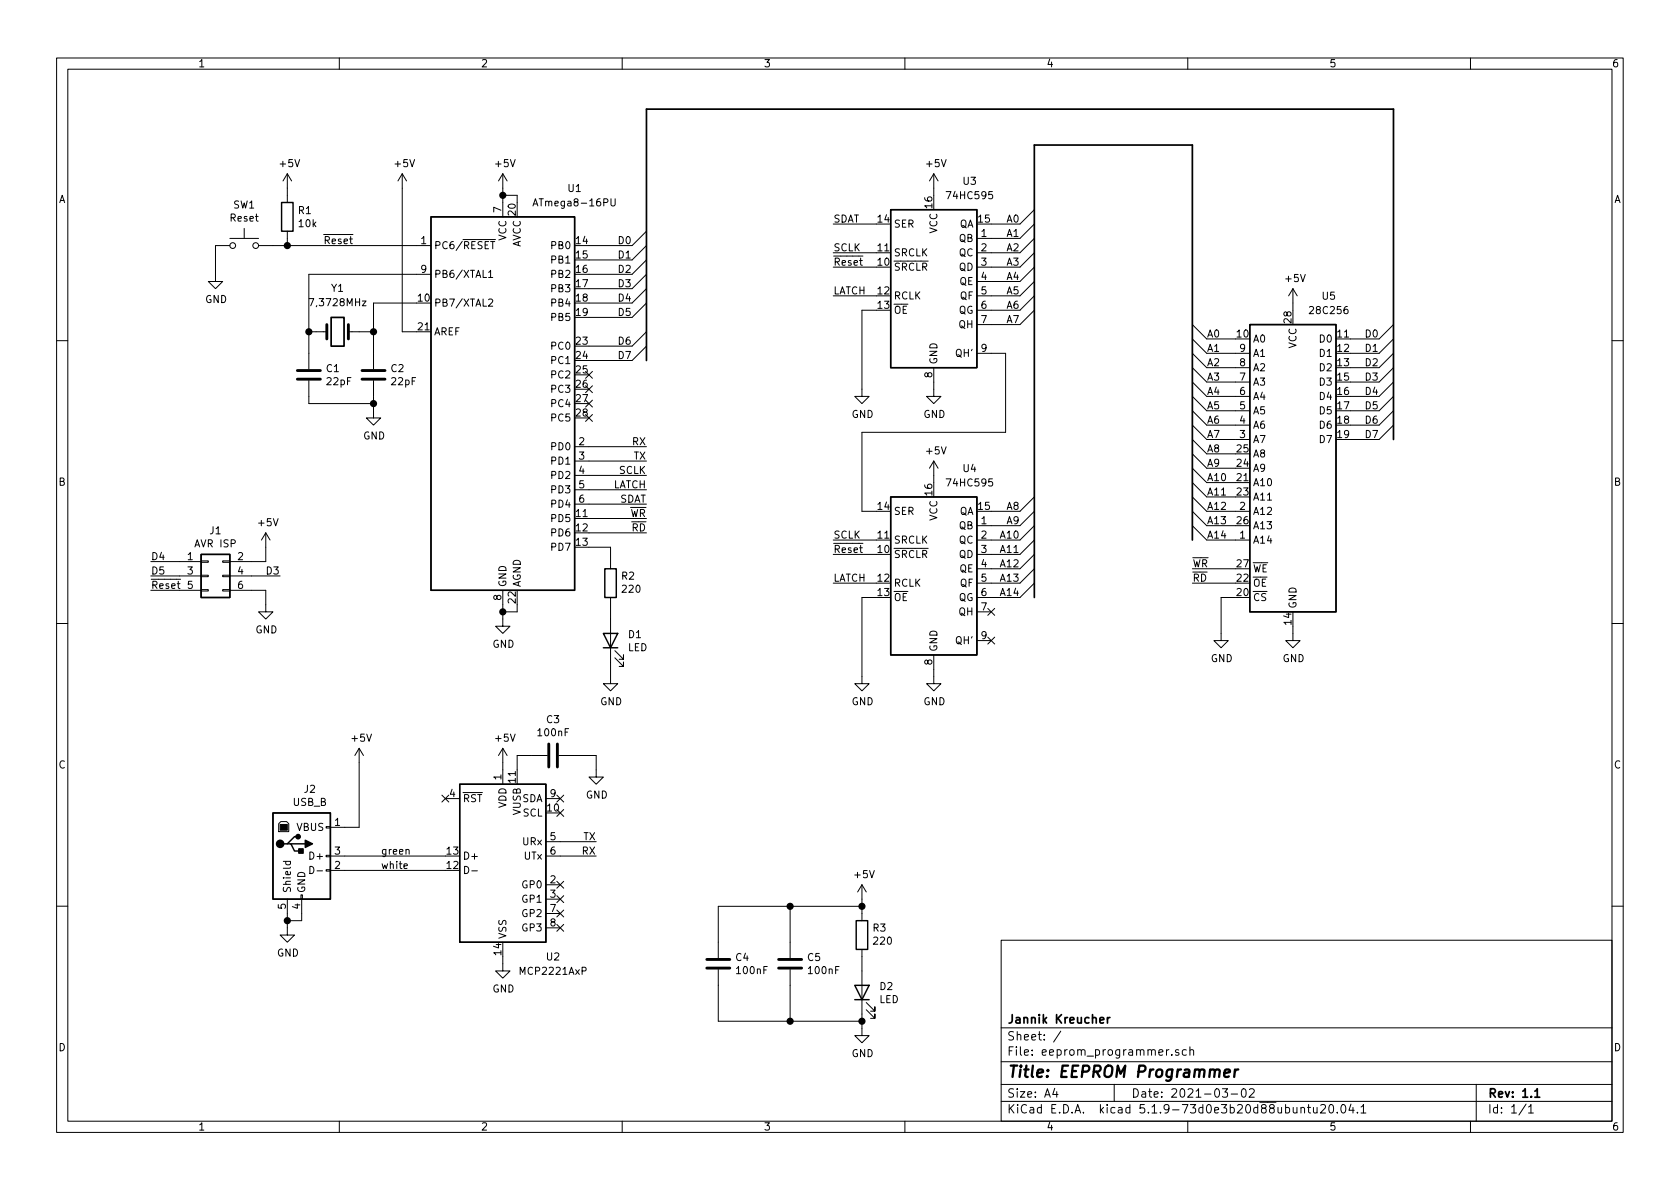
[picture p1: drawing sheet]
EESchema Schematic File Version 4
EELAYER 30 0
EELAYER END
$Descr A4 11693 8268
encoding utf-8
Sheet 1 1
Title "EEPROM Programmer"
Date "2021-03-02"
Rev "1.1"
Comp "Jannik Kreucher"
Comment1 ""
Comment2 ""
Comment3 ""
Comment4 ""
$EndDescr
$Comp
L MCU_Microchip_ATmega:ATmega8-16PU U1
U 1 1
P 3500 2800
F 0 "U1" H 4000 4300 50  0000 C CNN
F 1 "ATmega8-16PU" H 4000 4200 50  0000 C CNN
F 2 "Package_DIP:DIP-28_W7.62mm_LongPads" H 3500 2800 50  0001 C CIN
F 3 "http://ww1.microchip.com/downloads/en/DeviceDoc/atmel-2486-8-bit-avr-microcontroller-atmega8_l_datasheet.pdf" H 3500 2800 50  0001 C CNN
	1    3500 2800
	1    0    0    -1  
$EndComp
$Comp
L power:GND #PWR01
U 1 1
P 1500 1900
F 0 "#PWR01" H 1500 1650 50  0001 C CNN
F 1 "GND" H 1505 1727 50  0000 C CNN
F 2 "" H 1500 1900 50  0001 C CNN
F 3 "" H 1500 1900 50  0001 C CNN
	1    1500 1900
	1    0    0    -1  
$EndComp
$Comp
L power:+5V #PWR09
U 1 1
P 3500 1300
F 0 "#PWR09" H 3500 1150 50  0001 C CNN
F 1 "+5V" H 3515 1473 50  0000 C CNN
F 2 "" H 3500 1300 50  0001 C CNN
F 3 "" H 3500 1300 50  0001 C CNN
	1    3500 1300
	1    0    0    -1  
$EndComp
Wire Wire Line
	3500 1300 3500 1350
Wire Wire Line
	3600 1400 3600 1350
Wire Wire Line
	3600 1350 3500 1350
Connection ~ 3500 1350
Wire Wire Line
	3500 1350 3500 1400
$Comp
L power:+5V #PWR08
U 1 1
P 2800 1300
F 0 "#PWR08" H 2800 1150 50  0001 C CNN
F 1 "+5V" H 2815 1473 50  0000 C CNN
F 2 "" H 2800 1300 50  0001 C CNN
F 3 "" H 2800 1300 50  0001 C CNN
	1    2800 1300
	1    0    0    -1  
$EndComp
Wire Wire Line
	2800 1300 2800 2300
Wire Wire Line
	2800 2300 2900 2300
$Comp
L Switch:SW_Push SW1
U 1 1
P 1700 1700
F 0 "SW1" H 1700 1985 50  0000 C CNN
F 1 "Reset" H 1700 1894 50  0000 C CNN
F 2 "Button_Switch_THT:SW_PUSH_6mm" H 1700 1900 50  0001 C CNN
F 3 "~" H 1700 1900 50  0001 C CNN
	1    1700 1700
	1    0    0    -1  
$EndComp
$Comp
L Device:R R1
U 1 1
P 2000 1500
F 0 "R1" H 2070 1546 50  0000 L CNN
F 1 "10k" H 2070 1455 50  0000 L CNN
F 2 "Resistor_THT:R_Axial_DIN0207_L6.3mm_D2.5mm_P10.16mm_Horizontal" V 1930 1500 50  0001 C CNN
F 3 "~" H 2000 1500 50  0001 C CNN
	1    2000 1500
	1    0    0    -1  
$EndComp
$Comp
L power:+5V #PWR04
U 1 1
P 2000 1300
F 0 "#PWR04" H 2000 1150 50  0001 C CNN
F 1 "+5V" H 2015 1473 50  0000 C CNN
F 2 "" H 2000 1300 50  0001 C CNN
F 3 "" H 2000 1300 50  0001 C CNN
	1    2000 1300
	1    0    0    -1  
$EndComp
Wire Wire Line
	2000 1300 2000 1350
Wire Wire Line
	2000 1650 2000 1700
Wire Wire Line
	1500 1900 1500 1700
$Comp
L power:GND #PWR010
U 1 1
P 3500 4300
F 0 "#PWR010" H 3500 4050 50  0001 C CNN
F 1 "GND" H 3505 4127 50  0000 C CNN
F 2 "" H 3500 4300 50  0001 C CNN
F 3 "" H 3500 4300 50  0001 C CNN
	1    3500 4300
	1    0    0    -1  
$EndComp
Wire Wire Line
	3500 4200 3500 4250
Wire Wire Line
	3600 4200 3600 4250
Wire Wire Line
	3600 4250 3500 4250
Connection ~ 3500 4250
Wire Wire Line
	3500 4250 3500 4300
Entry Wire Line
	4400 1700 4500 1600
Entry Wire Line
	4400 1800 4500 1700
Entry Wire Line
	4400 1900 4500 1800
Entry Wire Line
	4400 2000 4500 1900
Entry Wire Line
	4400 2100 4500 2000
Entry Wire Line
	4400 2200 4500 2100
Entry Wire Line
	4400 2400 4500 2300
Entry Wire Line
	4400 2500 4500 2400
Text Label 4400 1700 2    50   ~ 0
D0
Text Label 4400 1800 2    50   ~ 0
D1
Text Label 4400 1900 2    50   ~ 0
D2
Text Label 4400 2000 2    50   ~ 0
D3
Text Label 4400 2100 2    50   ~ 0
D4
Text Label 4400 2200 2    50   ~ 0
D5
Text Label 4400 2400 2    50   ~ 0
D6
Text Label 4400 2500 2    50   ~ 0
D7
$Comp
L Memory_EEPROM:28C256 U5
U 1 1
P 9000 3250
F 0 "U5" H 9250 4450 50  0000 C CNN
F 1 "28C256" H 9250 4350 50  0000 C CNN
F 2 "zif:DIP-28_W15.24mm_ZIF_LongPads" H 9000 3250 50  0001 C CNN
F 3 "http://ww1.microchip.com/downloads/en/DeviceDoc/doc0006.pdf" H 9000 3250 50  0001 C CNN
	1    9000 3250
	1    0    0    -1  
$EndComp
$Comp
L 74xx:74HC595 U3
U 1 1
P 6500 1950
F 0 "U3" H 6750 2650 50  0000 C CNN
F 1 "74HC595" H 6750 2550 50  0000 C CNN
F 2 "Package_DIP:DIP-16_W7.62mm_LongPads" H 6500 1950 50  0001 C CNN
F 3 "http://www.ti.com/lit/ds/symlink/sn74hc595.pdf" H 6500 1950 50  0001 C CNN
	1    6500 1950
	1    0    0    -1  
$EndComp
$Comp
L power:+5V #PWR017
U 1 1
P 6500 1300
F 0 "#PWR017" H 6500 1150 50  0001 C CNN
F 1 "+5V" H 6515 1473 50  0000 C CNN
F 2 "" H 6500 1300 50  0001 C CNN
F 3 "" H 6500 1300 50  0001 C CNN
	1    6500 1300
	1    0    0    -1  
$EndComp
$Comp
L power:GND #PWR018
U 1 1
P 6500 2700
F 0 "#PWR018" H 6500 2450 50  0001 C CNN
F 1 "GND" H 6505 2527 50  0000 C CNN
F 2 "" H 6500 2700 50  0001 C CNN
F 3 "" H 6500 2700 50  0001 C CNN
	1    6500 2700
	1    0    0    -1  
$EndComp
Wire Wire Line
	6500 2650 6500 2700
Wire Wire Line
	6500 1300 6500 1350
$Comp
L 74xx:74HC595 U4
U 1 1
P 6500 3950
F 0 "U4" H 6750 4650 50  0000 C CNN
F 1 "74HC595" H 6750 4550 50  0000 C CNN
F 2 "Package_DIP:DIP-16_W7.62mm_LongPads" H 6500 3950 50  0001 C CNN
F 3 "http://www.ti.com/lit/ds/symlink/sn74hc595.pdf" H 6500 3950 50  0001 C CNN
	1    6500 3950
	1    0    0    -1  
$EndComp
$Comp
L power:+5V #PWR019
U 1 1
P 6500 3300
F 0 "#PWR019" H 6500 3150 50  0001 C CNN
F 1 "+5V" H 6515 3473 50  0000 C CNN
F 2 "" H 6500 3300 50  0001 C CNN
F 3 "" H 6500 3300 50  0001 C CNN
	1    6500 3300
	1    0    0    -1  
$EndComp
$Comp
L power:GND #PWR020
U 1 1
P 6500 4700
F 0 "#PWR020" H 6500 4450 50  0001 C CNN
F 1 "GND" H 6505 4527 50  0000 C CNN
F 2 "" H 6500 4700 50  0001 C CNN
F 3 "" H 6500 4700 50  0001 C CNN
	1    6500 4700
	1    0    0    -1  
$EndComp
Wire Wire Line
	6500 4650 6500 4700
Wire Wire Line
	6500 3300 6500 3350
Wire Wire Line
	6900 2450 7000 2450
Wire Wire Line
	7000 2450 7000 3000
Wire Wire Line
	7000 3000 6000 3000
Wire Wire Line
	6000 3000 6000 3550
Wire Wire Line
	6000 3550 6100 3550
Entry Wire Line
	7100 1550 7200 1450
Text Label 7100 1550 2    50   ~ 0
A0
Wire Wire Line
	7100 1550 6900 1550
Entry Wire Line
	7100 1650 7200 1550
Text Label 7100 1650 2    50   ~ 0
A1
Wire Wire Line
	7100 1650 6900 1650
Entry Wire Line
	7100 1750 7200 1650
Text Label 7100 1750 2    50   ~ 0
A2
Wire Wire Line
	7100 1750 6900 1750
Entry Wire Line
	7100 1850 7200 1750
Text Label 7100 1850 2    50   ~ 0
A3
Wire Wire Line
	7100 1850 6900 1850
Entry Wire Line
	7100 1950 7200 1850
Text Label 7100 1950 2    50   ~ 0
A4
Wire Wire Line
	7100 1950 6900 1950
Entry Wire Line
	7100 2050 7200 1950
Text Label 7100 2050 2    50   ~ 0
A5
Wire Wire Line
	7100 2050 6900 2050
Entry Wire Line
	7100 2150 7200 2050
Text Label 7100 2150 2    50   ~ 0
A6
Wire Wire Line
	7100 2150 6900 2150
Entry Wire Line
	7100 2250 7200 2150
Text Label 7100 2250 2    50   ~ 0
A7
Wire Wire Line
	7100 2250 6900 2250
Entry Wire Line
	7100 3550 7200 3450
Text Label 7100 3550 2    50   ~ 0
A8
Wire Wire Line
	7100 3550 6900 3550
Entry Wire Line
	7100 3650 7200 3550
Text Label 7100 3650 2    50   ~ 0
A9
Wire Wire Line
	7100 3650 6900 3650
Entry Wire Line
	7100 3750 7200 3650
Text Label 7100 3750 2    50   ~ 0
A10
Wire Wire Line
	7100 3750 6900 3750
Entry Wire Line
	7100 3850 7200 3750
Text Label 7100 3850 2    50   ~ 0
A11
Wire Wire Line
	7100 3850 6900 3850
Entry Wire Line
	7100 3950 7200 3850
Text Label 7100 3950 2    50   ~ 0
A12
Wire Wire Line
	7100 3950 6900 3950
Entry Wire Line
	7100 4050 7200 3950
Text Label 7100 4050 2    50   ~ 0
A13
Wire Wire Line
	7100 4050 6900 4050
Entry Wire Line
	7100 4150 7200 4050
Text Label 7100 4150 2    50   ~ 0
A14
Wire Wire Line
	7100 4150 6900 4150
NoConn ~ 6900 4250
NoConn ~ 6900 4450
$Comp
L power:GND #PWR016
U 1 1
P 6000 4700
F 0 "#PWR016" H 6000 4450 50  0001 C CNN
F 1 "GND" H 6005 4527 50  0000 C CNN
F 2 "" H 6000 4700 50  0001 C CNN
F 3 "" H 6000 4700 50  0001 C CNN
	1    6000 4700
	1    0    0    -1  
$EndComp
$Comp
L power:GND #PWR015
U 1 1
P 6000 2700
F 0 "#PWR015" H 6000 2450 50  0001 C CNN
F 1 "GND" H 6005 2527 50  0000 C CNN
F 2 "" H 6000 2700 50  0001 C CNN
F 3 "" H 6000 2700 50  0001 C CNN
	1    6000 2700
	1    0    0    -1  
$EndComp
Wire Wire Line
	6000 2700 6000 2150
Wire Wire Line
	6000 2150 6100 2150
Wire Wire Line
	6000 4700 6000 4150
Wire Wire Line
	6000 4150 6100 4150
Text Label 5800 1550 0    50   ~ 0
SDAT
Wire Wire Line
	5800 1550 6100 1550
Wire Wire Line
	6100 1750 5800 1750
Wire Wire Line
	6100 1850 5800 1850
Text Label 5800 1750 0    50   ~ 0
SCLK
Wire Wire Line
	1900 1700 2000 1700
Text Label 5800 1850 0    50   ~ 0
~Reset
Wire Wire Line
	6100 2050 5800 2050
Text Label 5800 2050 0    50   ~ 0
LATCH
Wire Wire Line
	6100 3750 5800 3750
Wire Wire Line
	6100 3850 5800 3850
Text Label 5800 3750 0    50   ~ 0
SCLK
Text Label 5800 3850 0    50   ~ 0
~Reset
Wire Wire Line
	6100 4050 5800 4050
Text Label 5800 4050 0    50   ~ 0
LATCH
Entry Wire Line
	8400 2350 8300 2250
Text Label 8400 2350 0    50   ~ 0
A0
Wire Wire Line
	8400 2350 8600 2350
Entry Wire Line
	8400 2450 8300 2350
Text Label 8400 2450 0    50   ~ 0
A1
Wire Wire Line
	8400 2450 8600 2450
Entry Wire Line
	8400 2550 8300 2450
Text Label 8400 2550 0    50   ~ 0
A2
Wire Wire Line
	8400 2550 8600 2550
Entry Wire Line
	8400 2650 8300 2550
Text Label 8400 2650 0    50   ~ 0
A3
Wire Wire Line
	8400 2650 8600 2650
Entry Wire Line
	8400 2750 8300 2650
Text Label 8400 2750 0    50   ~ 0
A4
Wire Wire Line
	8400 2750 8600 2750
Entry Wire Line
	8400 2850 8300 2750
Text Label 8400 2850 0    50   ~ 0
A5
Wire Wire Line
	8400 2850 8600 2850
Entry Wire Line
	8400 2950 8300 2850
Text Label 8400 2950 0    50   ~ 0
A6
Wire Wire Line
	8400 2950 8600 2950
Entry Wire Line
	8400 3050 8300 2950
Text Label 8400 3050 0    50   ~ 0
A7
Wire Wire Line
	8400 3050 8600 3050
Entry Wire Line
	8400 3150 8300 3050
Text Label 8400 3150 0    50   ~ 0
A8
Wire Wire Line
	8400 3150 8600 3150
Entry Wire Line
	8400 3250 8300 3150
Text Label 8400 3250 0    50   ~ 0
A9
Wire Wire Line
	8400 3250 8600 3250
Entry Wire Line
	8400 3350 8300 3250
Text Label 8400 3350 0    50   ~ 0
A10
Wire Wire Line
	8400 3350 8600 3350
Entry Wire Line
	8400 3450 8300 3350
Text Label 8400 3450 0    50   ~ 0
A11
Wire Wire Line
	8400 3450 8600 3450
Entry Wire Line
	8400 3550 8300 3450
Text Label 8400 3550 0    50   ~ 0
A12
Wire Wire Line
	8400 3550 8600 3550
Entry Wire Line
	8400 3650 8300 3550
Text Label 8400 3650 0    50   ~ 0
A13
Wire Wire Line
	8400 3650 8600 3650
Entry Wire Line
	8400 3750 8300 3650
Text Label 8400 3750 0    50   ~ 0
A14
Wire Wire Line
	8400 3750 8600 3750
Entry Wire Line
	9600 2350 9700 2250
Entry Wire Line
	9600 2450 9700 2350
Entry Wire Line
	9600 2550 9700 2450
Entry Wire Line
	9600 2650 9700 2550
Entry Wire Line
	9600 2750 9700 2650
Entry Wire Line
	9600 2850 9700 2750
Entry Wire Line
	9600 2950 9700 2850
Entry Wire Line
	9600 3050 9700 2950
Wire Wire Line
	9600 2350 9400 2350
Wire Wire Line
	9400 2450 9600 2450
Wire Wire Line
	9600 2550 9400 2550
Wire Wire Line
	9400 2650 9600 2650
Wire Wire Line
	9600 2750 9400 2750
Wire Wire Line
	9400 2850 9600 2850
Wire Wire Line
	9600 2950 9400 2950
Wire Wire Line
	9400 3050 9600 3050
Text Label 9600 2350 2    50   ~ 0
D0
Text Label 9600 2450 2    50   ~ 0
D1
Text Label 9600 2550 2    50   ~ 0
D2
Text Label 9600 2650 2    50   ~ 0
D3
Text Label 9600 2750 2    50   ~ 0
D4
Text Label 9600 2850 2    50   ~ 0
D5
Text Label 9600 2950 2    50   ~ 0
D6
Text Label 9600 3050 2    50   ~ 0
D7
$Comp
L power:+5V #PWR022
U 1 1
P 9000 2100
F 0 "#PWR022" H 9000 1950 50  0001 C CNN
F 1 "+5V" H 9015 2273 50  0000 C CNN
F 2 "" H 9000 2100 50  0001 C CNN
F 3 "" H 9000 2100 50  0001 C CNN
	1    9000 2100
	1    0    0    -1  
$EndComp
$Comp
L power:GND #PWR023
U 1 1
P 9000 4400
F 0 "#PWR023" H 9000 4150 50  0001 C CNN
F 1 "GND" H 9005 4227 50  0000 C CNN
F 2 "" H 9000 4400 50  0001 C CNN
F 3 "" H 9000 4400 50  0001 C CNN
	1    9000 4400
	1    0    0    -1  
$EndComp
$Comp
L power:GND #PWR021
U 1 1
P 8500 4400
F 0 "#PWR021" H 8500 4150 50  0001 C CNN
F 1 "GND" H 8505 4227 50  0000 C CNN
F 2 "" H 8500 4400 50  0001 C CNN
F 3 "" H 8500 4400 50  0001 C CNN
	1    8500 4400
	1    0    0    -1  
$EndComp
Wire Wire Line
	8600 4150 8500 4150
Wire Wire Line
	8500 4150 8500 4400
Wire Wire Line
	9000 4350 9000 4400
Wire Wire Line
	9000 2100 9000 2150
Wire Wire Line
	8600 3950 8300 3950
Wire Wire Line
	8600 4050 8300 4050
Text Label 8300 3950 0    50   ~ 0
~WR
Text Label 8300 4050 0    50   ~ 0
~RD
Wire Bus Line
	7200 1000 8300 1000
$Comp
L Interface_USB:MCP2221AxP U2
U 1 1
P 3500 6050
F 0 "U2" H 3850 5450 50  0000 C CNN
F 1 "MCP2221AxP" H 3850 5350 50  0000 C CNN
F 2 "Package_DIP:DIP-14_W7.62mm_LongPads" H 3500 7050 50  0001 C CNN
F 3 "http://ww1.microchip.com/downloads/en/DeviceDoc/20005565B.pdf" H 3500 6750 50  0001 C CNN
	1    3500 6050
	1    0    0    -1  
$EndComp
NoConn ~ 3900 6150
NoConn ~ 3900 6250
NoConn ~ 3900 6350
NoConn ~ 3900 6450
$Comp
L power:GND #PWR012
U 1 1
P 3500 6700
F 0 "#PWR012" H 3500 6450 50  0001 C CNN
F 1 "GND" H 3505 6527 50  0000 C CNN
F 2 "" H 3500 6700 50  0001 C CNN
F 3 "" H 3500 6700 50  0001 C CNN
	1    3500 6700
	1    0    0    -1  
$EndComp
$Comp
L power:+5V #PWR011
U 1 1
P 3500 5300
F 0 "#PWR011" H 3500 5150 50  0001 C CNN
F 1 "+5V" H 3515 5473 50  0000 C CNN
F 2 "" H 3500 5300 50  0001 C CNN
F 3 "" H 3500 5300 50  0001 C CNN
	1    3500 5300
	1    0    0    -1  
$EndComp
$Comp
L power:GND #PWR013
U 1 1
P 4150 5350
F 0 "#PWR013" H 4150 5100 50  0001 C CNN
F 1 "GND" H 4155 5177 50  0000 C CNN
F 2 "" H 4150 5350 50  0001 C CNN
F 3 "" H 4150 5350 50  0001 C CNN
	1    4150 5350
	1    0    0    -1  
$EndComp
$Comp
L Device:C C3
U 1 1
P 3850 5250
F 0 "C3" V 3598 5250 50  0000 C CNN
F 1 "100nF" V 3689 5250 50  0000 C CNN
F 2 "Capacitor_THT:C_Disc_D3.0mm_W2.0mm_P2.50mm" H 3888 5100 50  0001 C CNN
F 3 "~" H 3850 5250 50  0001 C CNN
	1    3850 5250
	0    1    1    0   
$EndComp
Wire Wire Line
	3500 5300 3500 5350
Wire Wire Line
	3600 5350 3600 5250
Wire Wire Line
	3600 5250 3700 5250
Wire Wire Line
	4150 5250 4150 5350
Wire Wire Line
	4000 5250 4150 5250
NoConn ~ 3900 5550
NoConn ~ 3900 5650
NoConn ~ 3100 5550
Wire Wire Line
	3500 6650 3500 6700
$Comp
L Connector:USB_B J2
U 1 1
P 2100 5950
F 0 "J2" H 2157 6417 50  0000 C CNN
F 1 "USB_B" H 2157 6326 50  0000 C CNN
F 2 "Connector_USB:USB_B_Lumberg_2411_02_Horizontal" H 2250 5900 50  0001 C CNN
F 3 " ~" H 2250 5900 50  0001 C CNN
	1    2100 5950
	1    0    0    -1  
$EndComp
$Comp
L power:+5V #PWR06
U 1 1
P 2500 5300
F 0 "#PWR06" H 2500 5150 50  0001 C CNN
F 1 "+5V" H 2515 5473 50  0000 C CNN
F 2 "" H 2500 5300 50  0001 C CNN
F 3 "" H 2500 5300 50  0001 C CNN
	1    2500 5300
	1    0    0    -1  
$EndComp
Wire Wire Line
	2400 5950 3100 5950
Wire Wire Line
	3100 6050 2400 6050
Wire Wire Line
	2400 5750 2500 5750
Wire Wire Line
	2500 5750 2500 5300
$Comp
L power:GND #PWR05
U 1 1
P 2000 6450
F 0 "#PWR05" H 2000 6200 50  0001 C CNN
F 1 "GND" H 2005 6277 50  0000 C CNN
F 2 "" H 2000 6450 50  0001 C CNN
F 3 "" H 2000 6450 50  0001 C CNN
	1    2000 6450
	1    0    0    -1  
$EndComp
Wire Wire Line
	2000 6350 2000 6400
Wire Wire Line
	2100 6350 2100 6400
Wire Wire Line
	2100 6400 2000 6400
Connection ~ 2000 6400
Wire Wire Line
	2000 6400 2000 6450
Wire Wire Line
	3900 5850 4150 5850
Wire Wire Line
	3900 5950 4150 5950
Text Label 4150 5850 2    50   ~ 0
TX
Text Label 4150 5950 2    50   ~ 0
RX
Text Label 2650 5950 0    50   ~ 0
green
Text Label 2650 6050 0    50   ~ 0
white
Wire Wire Line
	4100 3100 4500 3100
Wire Wire Line
	4100 3200 4500 3200
Text Label 4500 3100 2    50   ~ 0
RX
Text Label 4500 3200 2    50   ~ 0
TX
Connection ~ 2000 1700
Wire Wire Line
	4100 1700 4400 1700
Wire Wire Line
	4100 1800 4400 1800
Wire Wire Line
	4100 1900 4400 1900
Wire Wire Line
	4100 2000 4400 2000
Wire Wire Line
	4100 2100 4400 2100
Wire Wire Line
	4100 2200 4400 2200
Wire Bus Line
	4500 750  9700 750 
Wire Wire Line
	4100 3500 4500 3500
Wire Wire Line
	4100 3300 4500 3300
Text Label 4500 3500 2    50   ~ 0
SDAT
Text Label 4500 3300 2    50   ~ 0
SCLK
Wire Wire Line
	4100 3400 4500 3400
Wire Wire Line
	4100 3600 4500 3600
Text Label 4500 3400 2    50   ~ 0
LATCH
Text Label 4500 3600 2    50   ~ 0
~WR
Text Label 4500 3700 2    50   ~ 0
~RD
Wire Wire Line
	4100 3700 4500 3700
Text Label 2250 1700 0    50   ~ 0
~Reset
Wire Wire Line
	2000 1700 2900 1700
$Comp
L Device:R R2
U 1 1
P 4250 4050
F 0 "R2" H 4180 4004 50  0000 R CNN
F 1 "220" H 4180 4095 50  0000 R CNN
F 2 "Resistor_THT:R_Axial_DIN0207_L6.3mm_D2.5mm_P10.16mm_Horizontal" V 4180 4050 50  0001 C CNN
F 3 "~" H 4250 4050 50  0001 C CNN
	1    4250 4050
	-1   0    0    1   
$EndComp
$Comp
L Device:LED D1
U 1 1
P 4250 4450
F 0 "D1" V 4289 4332 50  0000 R CNN
F 1 "LED" V 4198 4332 50  0000 R CNN
F 2 "LED_THT:LED_D5.0mm" H 4250 4450 50  0001 C CNN
F 3 "~" H 4250 4450 50  0001 C CNN
	1    4250 4450
	0    -1   -1   0   
$EndComp
$Comp
L power:GND #PWR014
U 1 1
P 4250 4700
F 0 "#PWR014" H 4250 4450 50  0001 C CNN
F 1 "GND" H 4255 4527 50  0000 C CNN
F 2 "" H 4250 4700 50  0001 C CNN
F 3 "" H 4250 4700 50  0001 C CNN
	1    4250 4700
	1    0    0    -1  
$EndComp
Wire Wire Line
	4250 4700 4250 4600
Wire Wire Line
	4250 3800 4100 3800
Wire Wire Line
	4250 3900 4250 3800
Wire Wire Line
	4250 4300 4250 4200
NoConn ~ 4100 2600
NoConn ~ 4100 2700
NoConn ~ 4100 2800
NoConn ~ 4100 2900
$Comp
L Connector_Generic:Conn_02x03_Odd_Even J1
U 1 1
P 1450 4000
F 0 "J1" H 1500 4317 50  0000 C CNN
F 1 "AVR ISP" H 1500 4226 50  0000 C CNN
F 2 "Connector_PinHeader_2.54mm:PinHeader_2x03_P2.54mm_Vertical" H 1450 4000 50  0001 C CNN
F 3 "~" H 1450 4000 50  0001 C CNN
	1    1450 4000
	1    0    0    -1  
$EndComp
Wire Wire Line
	1750 4000 1950 4000
Wire Wire Line
	1250 3900 1050 3900
Wire Wire Line
	1250 4000 1050 4000
Wire Wire Line
	1250 4100 1050 4100
Text Label 1050 4100 0    50   ~ 0
~Reset
Text Label 1050 4000 0    50   ~ 0
D5
Text Label 1050 3900 0    50   ~ 0
D4
Text Label 1950 4000 2    50   ~ 0
D3
$Comp
L power:+5V #PWR02
U 1 1
P 1850 3800
F 0 "#PWR02" H 1850 3650 50  0001 C CNN
F 1 "+5V" H 1865 3973 50  0000 C CNN
F 2 "" H 1850 3800 50  0001 C CNN
F 3 "" H 1850 3800 50  0001 C CNN
	1    1850 3800
	1    0    0    -1  
$EndComp
$Comp
L power:GND #PWR03
U 1 1
P 1850 4200
F 0 "#PWR03" H 1850 3950 50  0001 C CNN
F 1 "GND" H 1855 4027 50  0000 C CNN
F 2 "" H 1850 4200 50  0001 C CNN
F 3 "" H 1850 4200 50  0001 C CNN
	1    1850 4200
	1    0    0    -1  
$EndComp
Wire Wire Line
	1750 3900 1850 3900
Wire Wire Line
	1850 3900 1850 3800
Wire Wire Line
	1750 4100 1850 4100
Wire Wire Line
	1850 4100 1850 4200
Wire Wire Line
	4100 2400 4400 2400
Wire Wire Line
	4400 2500 4100 2500
$Comp
L Device:Crystal Y1
U 1 1
P 2350 2300
F 0 "Y1" H 2350 2000 50  0000 C CNN
F 1 "7,3728MHz" H 2350 2100 50  0000 C CNN
F 2 "Crystal:Crystal_HC49-U_Vertical" H 2350 2300 50  0001 C CNN
F 3 "~" H 2350 2300 50  0001 C CNN
	1    2350 2300
	-1   0    0    1   
$EndComp
$Comp
L Device:C C1
U 1 1
P 2150 2600
F 0 "C1" H 2265 2646 50  0000 L CNN
F 1 "22pF" H 2265 2555 50  0000 L CNN
F 2 "Capacitor_THT:C_Disc_D3.0mm_W2.0mm_P2.50mm" H 2188 2450 50  0001 C CNN
F 3 "~" H 2150 2600 50  0001 C CNN
	1    2150 2600
	1    0    0    -1  
$EndComp
$Comp
L Device:C C2
U 1 1
P 2600 2600
F 0 "C2" H 2715 2646 50  0000 L CNN
F 1 "22pF" H 2715 2555 50  0000 L CNN
F 2 "Capacitor_THT:C_Disc_D3.0mm_W2.0mm_P2.50mm" H 2638 2450 50  0001 C CNN
F 3 "~" H 2600 2600 50  0001 C CNN
	1    2600 2600
	1    0    0    -1  
$EndComp
Wire Wire Line
	2600 2450 2600 2300
Wire Wire Line
	2600 2100 2900 2100
Wire Wire Line
	2500 2300 2600 2300
Connection ~ 2600 2300
Wire Wire Line
	2600 2300 2600 2100
Wire Wire Line
	2150 1900 2150 2300
Wire Wire Line
	2150 1900 2900 1900
Wire Wire Line
	2200 2300 2150 2300
Connection ~ 2150 2300
Wire Wire Line
	2150 2300 2150 2450
$Comp
L power:GND #PWR07
U 1 1
P 2600 2850
F 0 "#PWR07" H 2600 2600 50  0001 C CNN
F 1 "GND" H 2605 2677 50  0000 C CNN
F 2 "" H 2600 2850 50  0001 C CNN
F 3 "" H 2600 2850 50  0001 C CNN
	1    2600 2850
	1    0    0    -1  
$EndComp
Wire Wire Line
	2600 2750 2600 2800
Wire Wire Line
	2150 2750 2150 2800
Wire Wire Line
	2150 2800 2600 2800
Connection ~ 2600 2800
Wire Wire Line
	2600 2800 2600 2850
$Comp
L Device:R R3
U 1 1
P 6000 6500
F 0 "R3" H 5930 6454 50  0000 R CNN
F 1 "220" H 5930 6545 50  0000 R CNN
F 2 "Resistor_THT:R_Axial_DIN0207_L6.3mm_D2.5mm_P10.16mm_Horizontal" V 5930 6500 50  0001 C CNN
F 3 "~" H 6000 6500 50  0001 C CNN
	1    6000 6500
	-1   0    0    1   
$EndComp
$Comp
L Device:LED D2
U 1 1
P 6000 6900
F 0 "D2" V 6039 6782 50  0000 R CNN
F 1 "LED" V 5948 6782 50  0000 R CNN
F 2 "LED_THT:LED_D5.0mm" H 6000 6900 50  0001 C CNN
F 3 "~" H 6000 6900 50  0001 C CNN
	1    6000 6900
	0    -1   -1   0   
$EndComp
$Comp
L power:GND #PWR025
U 1 1
P 6000 7150
F 0 "#PWR025" H 6000 6900 50  0001 C CNN
F 1 "GND" H 6005 6977 50  0000 C CNN
F 2 "" H 6000 7150 50  0001 C CNN
F 3 "" H 6000 7150 50  0001 C CNN
	1    6000 7150
	1    0    0    -1  
$EndComp
Wire Wire Line
	6000 7150 6000 7100
Wire Wire Line
	6000 6350 6000 6300
Wire Wire Line
	6000 6750 6000 6650
$Comp
L power:+5V #PWR024
U 1 1
P 6000 6250
F 0 "#PWR024" H 6000 6100 50  0001 C CNN
F 1 "+5V" H 6015 6423 50  0000 C CNN
F 2 "" H 6000 6250 50  0001 C CNN
F 3 "" H 6000 6250 50  0001 C CNN
	1    6000 6250
	1    0    0    -1  
$EndComp
$Comp
L Device:C C4
U 1 1
P 5000 6700
F 0 "C4" H 5115 6746 50  0000 L CNN
F 1 "100nF" H 5115 6655 50  0000 L CNN
F 2 "Capacitor_THT:C_Disc_D3.0mm_W2.0mm_P2.50mm" H 5038 6550 50  0001 C CNN
F 3 "~" H 5000 6700 50  0001 C CNN
	1    5000 6700
	1    0    0    -1  
$EndComp
$Comp
L Device:C C5
U 1 1
P 5500 6700
F 0 "C5" H 5615 6746 50  0000 L CNN
F 1 "100nF" H 5615 6655 50  0000 L CNN
F 2 "Capacitor_THT:C_Disc_D3.0mm_W2.0mm_P2.50mm" H 5538 6550 50  0001 C CNN
F 3 "~" H 5500 6700 50  0001 C CNN
	1    5500 6700
	1    0    0    -1  
$EndComp
Wire Wire Line
	6000 6300 5500 6300
Wire Wire Line
	5000 6300 5000 6550
Connection ~ 6000 6300
Wire Wire Line
	6000 6300 6000 6250
Wire Wire Line
	5000 6850 5000 7100
Wire Wire Line
	5000 7100 5500 7100
Connection ~ 6000 7100
Wire Wire Line
	6000 7100 6000 7050
Wire Wire Line
	5500 6550 5500 6300
Connection ~ 5500 6300
Wire Wire Line
	5500 6300 5000 6300
Wire Wire Line
	5500 6850 5500 7100
Wire Bus Line
	4500 750  4500 2500
Wire Bus Line
	9700 750  9700 3050
Wire Bus Line
	8300 1000 8300 3750
Wire Bus Line
	7200 1000 7200 4150
Connection ~ 5500 7100
Wire Wire Line
	5500 7100 6000 7100
$EndSCHEMATC
